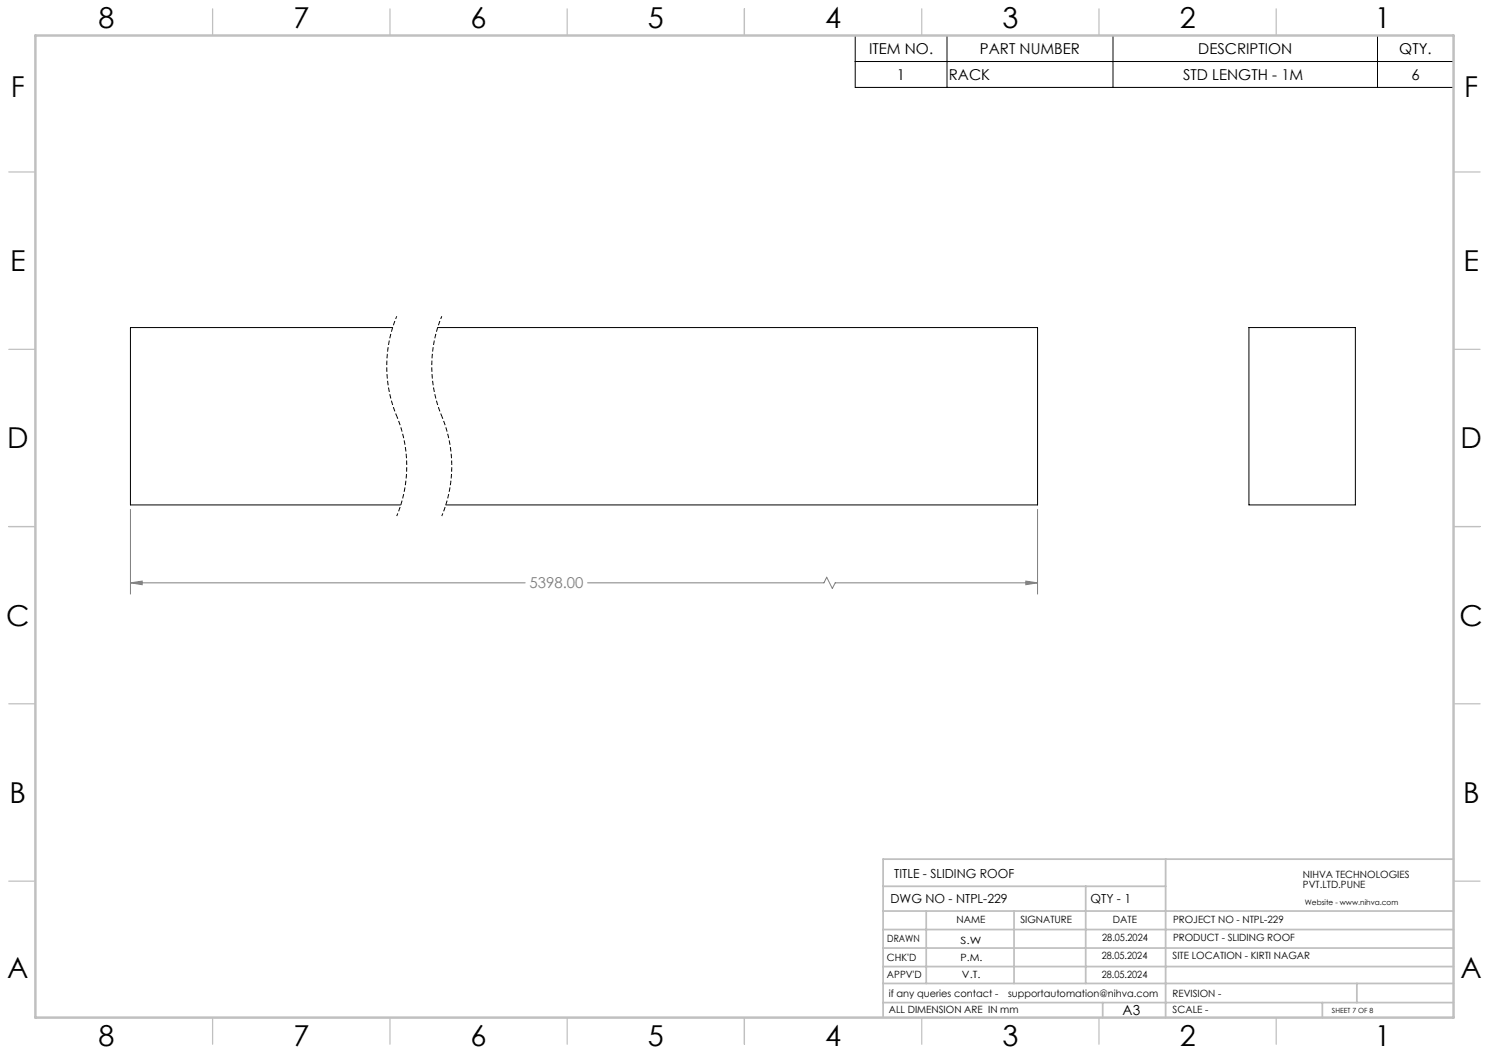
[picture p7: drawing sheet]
<svg xmlns="http://www.w3.org/2000/svg" width="420mm" height="297mm" viewBox="0 0 420 297" stroke-linecap="round" stroke-linejoin="round" font-family="sans-serif">
<path d="M111.9 89.2a36.6 36.6 0 0 0 0 28.2M124.6 89.2a36.6 36.6 0 0 0 0 28.2M111.9 117.4a36.6 36.6 0 0 1 0 28.2M124.6 117.4a36.6 36.6 0 0 1 0 28.2" fill="none" stroke="#000" stroke-width=".28" stroke-dasharray="1.3 .6" stroke-dashoffset=".5" stroke-linecap="butt"/>
<path d="M36.8 143.7v23.9M292.7 143.7v23.9M36.8 164.4l3.3-.5v1zM36.8 164.4h111.3M165.7 164.4h66.7l.8-1.6 1.6 3.2 .8-1.6h57.1M289.3 163.9l3.4 .5-3.4 .5z" fill="none" stroke="#808080" stroke-width=".28"/>
<path d="M241.2 10h168.8v14.7h-168.8zM241.2 17.4h168.8M267.1 10v14.7M313.9 10v14.7M388.5 10v14.7" fill="none" stroke="#000" stroke-width=".28"/>
<g fill="none" stroke="#c0c0c0" stroke-width=".35">
<path d="M60 2.5v7.5M110 2.5v7.5M160 2.5v7.5M210 2.5v7.5M260 2.5v7.5M310 2.5v7.5M360 2.5v7.5M2.5 48.5h7.5M410 48.5h7.5M2.5 98.5h7.5M410 98.5h7.5M2.5 148.5h7.5"/>
<path d="M410 148.5h7.5M2.5 198.5h7.5M410 198.5h7.5M2.5 248.5h7.5M410 248.5h7.5M60 287v7.5M110 287v7.5M160 287v7.5M210 287v7.5M260 287v7.5M310 287v7.5M360 287v7.5"/>
</g>
<g fill="none" stroke="#c0c0c0" stroke-width=".5">
<path d="M249.1 257h160.9M249.1 250h79.7M261.3 257v20.4M286 257v20.4M306.2 250v27.4M328.8 242.3v44.7M410 242.3h-160.9v44.7M249.1 272.6h160.9M249.1 267.4h160.9M249.1 262.2h160.9M249.1 277.4h160.9M382.7 277.4v5.4"/>
<path d="M249.1 282.8h160.9M311 282.8v4.2M373 282.8v4.2"/>
</g>
<path d="M10 10h400v277h-400z" fill="none" stroke="#c0c0c0" stroke-width=".7"/>
<path d="M36.8 164.4l3.3-.5v1zM289.3 163.9l3.4 .5-3.4 .5z" fill="#808080"/>
<path d="M110.7 92.4h-73.9v50h76.2M123.4 92.4h169.3v50h-167M352.3 92.4h30v50h-30z" fill="none" stroke="#000" stroke-width=".28"/>
<g font-size="8.1">
<text x="27.8" y="8">8</text>
<text x="82.8" y="8">7</text>
<text x="132.8" y="8">6</text>
<text x="182.8" y="8">5</text>
<text x="232.8" y="8">4</text>
<text x="282.8" y="8">3</text>
<text x="332.8" y="8">2</text>
<text x="387.8" y="8">1</text>
<text x="3" y="27.2">F</text>
<text x="413" y="27.2">F</text>
<text x="2.8" y="76.5">E</text>
<text x="412.8" y="76.5">E</text>
<text x="2" y="126.5">D</text>
<text x="412" y="126.5">D</text>
<text x="1.7" y="176.5">C</text>
<text x="411.7" y="176.5">C</text>
<text x="2.7" y="226.5">B</text>
<text x="412.7" y="226.5">B</text>
<text x="2" y="275.7">A</text>
<text x="412" y="275.7">A</text>
<text x="27.8" y="295">8</text>
<text x="82.8" y="295">7</text>
<text x="132.8" y="295">6</text>
<text x="182.8" y="295">5</text>
<text x="232.8" y="295">4</text>
<text x="282.8" y="295">3</text>
<text x="332.8" y="295">2</text>
<text x="387.8" y="295">1</text>
</g>
<g font-size="4.2">
<text x="245.1" y="15.2">ITEM NO.</text>
<text x="276.4" y="15.2">PART NUMBER</text>
<text x="338" y="15.2">DESCRIPTION</text>
<text x="394.7" y="15.2">QTY.</text>
<text x="253" y="22.5">1</text>
<text x="267.6" y="22.5">RACK</text>
<text x="333.7" y="22.5">STD LENGTH - 1M</text>
<text x="398.1" y="22.5">6</text>
</g>
<text font-size="4.2" fill="#808080" x="149.3" y="166">5398.00</text>
<text font-size="3.9" x="316.7" y="286.4">A3</text>
<g font-size="3.5">
<text x="252.2" y="247.7">TITLE - SLIDING ROOF</text>
<text x="251.2" y="254.8">DWG NO - NTPL-229</text>
<text x="307.6" y="254.8">QTY - 1</text>
</g>
<g font-size="2.8">
<text x="367.5" y="247.7">NIHVA TECHNOLOGIES</text>
<text x="367.5" y="250.5">PVT.LTD.PUNE</text>
<text x="269.8" y="260.4">NAME</text>
<text x="287.8" y="260.4">SIGNATURE</text>
<text x="313.9" y="260.5">DATE</text>
<text x="330.9" y="260.5">PROJECT NO - NTPL-229</text>
<text x="250.3" y="265.7">DRAWN</text>
<text x="270.9" y="266.1">S.W</text>
<text x="310.9" y="265.5">28.05.2024</text>
<text x="330.9" y="265.5">PRODUCT - SLIDING ROOF</text>
<text x="250.2" y="271.1">CHK'D</text>
<text x="250.2" y="275.8">APPV'D</text>
<text x="270.9" y="271.1">P.M.</text>
<text x="271.3" y="275.8">V.T.</text>
<text x="310.8" y="270.6">28.05.2024</text>
<text x="310.8" y="275.8">28.05.2024</text>
<text x="330.7" y="270.6">SITE LOCATION - KIRTI NAGAR</text>
<text x="250.7" y="281.1">if any queries contact -</text>
<text x="284.3" y="281.1">supportautomation@nihva.com</text>
<text x="330.7" y="281.1">REVISION -</text>
<text x="250.7" y="285.6">ALL DIMENSION ARE IN mm</text>
<text x="330.7" y="285.6">SCALE -</text>
</g>
<text font-size="2.1" x="368.1" y="255.1">Website - www.nihva.com</text>
<text font-size="2" x="375.7" y="285.6">SHEET 7 OF 8</text>
</svg>
